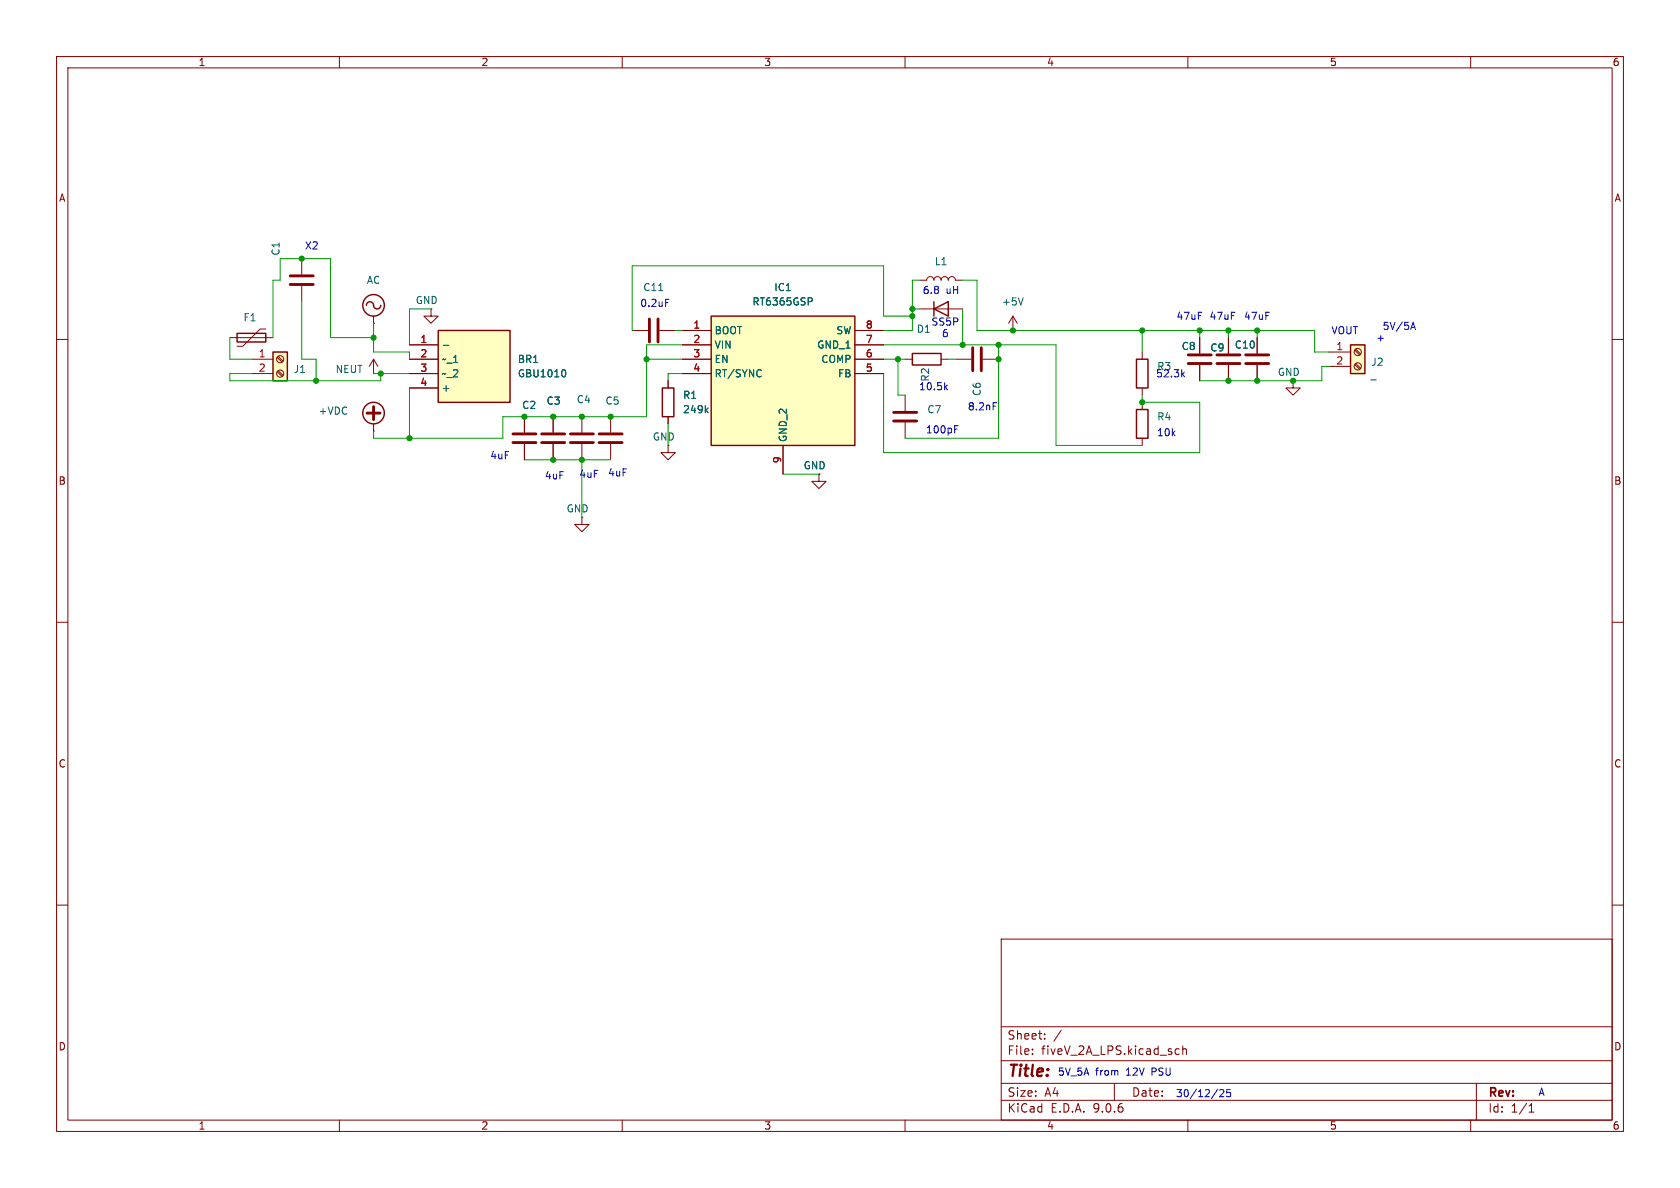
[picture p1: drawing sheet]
<svg xmlns="http://www.w3.org/2000/svg" width="297mm" height="210mm" viewBox="0 0 297 210" stroke-linecap="round" stroke-linejoin="round" font-family="sans-serif">
<g fill="none" stroke="#840000" stroke-width=".18">
<path d="M10 10h277v190h-277zM12 12h273v186h-273zM60 10v2M110 10v2M160 10v2M210 10v2M260 10v2M162.6 49.5h1.2a.64 .64 0 0 1 .7-.6 .64 .64 0 0 1 .6 .6 .64 .64 0 0 1 .6-.6 .64 .64 0 0 1 .7 .6 .64 .64 0 0 1 .6-.6 .64 .64 0 0 1 .6 .6 .64 .64 0 0 1 .7-.6 .64 .64 0 0 1 .6 .6h1.3M179.1 58.4h.1M179.1 55.9l-.8 1.3M179.1 55.9l.7 1.3M179.1 55.9v2.5"/>
<path d="M10 60h2M118.1 78.7v1.3h1.3l-1.3 1.3-1.3-1.3h1.3M118.1 78.7h.1M201.9 71.1v1.3M201.9 77.5v1.2M285 60h2M102.9 91.4v1.3h1.2l-1.2 1.3-1.3-1.3h1.3M102.9 91.4h.1M10 110h2M285 110h2M10 160h2M177 166h108v32h-108z"/>
<path d="M285 160h2M60 198v2M110 198v2M160 198v2M177 194.5h108M177 191.5h108M177 187.5h108M177 181.5h108M182.5 186.3v.1M182.5 185.5v.1M184.7 183.6v.1M184.7 182.8v.1"/>
<path d="M187.6 182.1l-1.3 2M197 191.5v3M207.9 186.3h.6M207.9 185.5h.6M209.1 185.5l.2-.1 .4 .1v.9M209.1 184.9v1.5M210 198v2M260 198v2M261 191.5v6.5M270.3 196.6h.9M270.3 195.5l.4-.4v1.5"/>
</g>
<path d="M180.9 52.6l-.4 1.3" fill="none" stroke="#006464" stroke-width=".18"/>
<path d="M200.9 72.4h2v5.1h-2z" fill="none" stroke="#840000" stroke-width=".25"/>
<path d="M125.7 55.9h25.4v22.8h-25.4z" fill="#ffffc2"/>
<path d="M125.7 55.9h25.4v22.8h-25.4zM117.1 68.6h2v5.1h-2z" fill="none" stroke="#840000" stroke-width=".25"/>
<g fill="none" stroke="#840000" stroke-width=".18">
<path d="M120.6 58.4h5.1M151.1 58.4h5.1M97.8 73.7v2.8M97.8 78.5v2.8M118.1 67.3v1.3M118.1 73.7v1.2M120.6 61h5.1M120.6 63.5h5.1M120.6 66h5.1M138.4 78.7v5.1M151.1 61h5.1M151.1 63.5h5.1"/>
<path d="M151.1 66h5.1"/>
</g>
<path d="M143.5 52.7l.1 .2-.1 .4M124.8 72.5l.4 .5M125.2 72.1l-.5 .5M134.5 65.4l.1 .1M134.6 66.5l-.1 .1" fill="none" stroke="#006464" stroke-width=".18"/>
<path d="M95.8 76.7h4M95.8 78.2h4" fill="none" stroke="#840000" stroke-width=".51"/>
<path d="M238.8 61h2.5v5h-2.5z" fill="#ffffc2"/>
<path d="M238.8 61h2.5v5h-2.5z" fill="none" stroke="#840000" stroke-width=".25"/>
<g fill="none" stroke="#840000" stroke-width=".18">
<path d="M111.8 58.4h2.8M116.6 58.4h2.8M234.9 62.2h3.9M234.9 64.8h3.9M239.5 61.9l.9 .8M239.5 64.4l.9 .9M239.7 61.7l.8 .9M239.7 64.3l.8 .8"/>
<circle cx="240" cy="62.2" r=".63"/>
<circle cx="240" cy="64.8" r=".63"/>
</g>
<path d="M114.8 56.4v4.1M116.3 56.4v4.1" fill="none" stroke="#840000" stroke-width=".51"/>
<path d="M116.4 51.4h.8" fill="none" stroke="#006464" stroke-width=".18"/>
<path d="M77.5 58.4h12.7v12.7h-12.7z" fill="#ffffc2"/>
<path d="M77.5 58.4h12.7v12.7h-12.7z" fill="none" stroke="#840000" stroke-width=".25"/>
<path d="M72.4 61h5.1M72.4 63.5h5.1M72.4 66h5.1M72.4 68.6h5.1M92.7 73.7v2.8M92.7 78.5v2.8" fill="none" stroke="#840000" stroke-width=".18"/>
<path d="M78.4 61.1h.9M99.7 65.3a.79 .79 0 0 1 0 1.3" fill="none" stroke="#006464" stroke-width=".18"/>
<path d="M90.7 76.7h4M90.7 78.2h4" fill="none" stroke="#840000" stroke-width=".51"/>
<path d="M48.3 62.2h2.5v5.1h-2.5z" fill="#ffffc2"/>
<g fill="none" stroke="#840000" stroke-width=".25">
<path d="M41.9 58.9h5.1v1.6h-5.1zM64.8 54a.67 .67 0 0 1 .7-.6 .67 .67 0 0 1 .6 .8 .64 .64 0 0 0 .7 .4 .64 .64 0 0 0 .5-.6M165.1 54.6l2.5-1.3v2.6zM165.1 53.3v2.6M48.3 62.2h2.5v5.1h-2.5zM161.3 62.5h5.1v2h-5.1zM200.9 63.5h2v5.1h-2z"/>
<circle cx="66" cy="54" r="1.9"/>
<circle cx="66" cy="73" r="1.9"/>
</g>
<g fill="none" stroke="#840000" stroke-width=".18">
<path d="M40.6 59.7h7.7M47 58.2h-1l-3.1 3h-1M53.3 45.7v2.8M53.3 50.5v2.8M66 57.2h.1M66 55.9v1.3M76.2 54.6v1.3h1.3l-1.3 1.3-1.3-1.3h1.3M76.2 54.6h.1M120.6 58.4h5.1M151.1 58.4h5.1M162.6 54.6h7.6M212.1 59.7v2.8"/>
<path d="M217.2 59.7v2.8M222.2 59.7v2.8M44.4 63.5h3.9M44.4 66h3.9M49 63.2l.9 .8M49 65.7l.9 .8M49.2 63l.8 .8M49.2 65.5l.8 .9M66 76.2h.1M66 66h.1M66 63.5v2.5M66 74.9v1.3"/>
<path d="M66 63.5l-.7 1.3M66 63.5l.8 1.3M72.4 63.5h5.1M72.4 66h5.1M72.4 61h5.1M72.4 68.6h5.1M92.7 73.7v2.8M92.7 78.5v2.8M97.8 73.7v2.8M97.8 78.5v2.8M102.9 73.7v2.8M102.9 78.5v2.8"/>
<path d="M107.9 73.7v2.8M107.9 78.5v2.8M118.1 67.3v1.3M118.1 73.7v1.2M120.6 63.5h5.1M120.6 66h5.1M120.6 61h5.1M138.4 78.7v5.1M151.1 63.5h5.1M151.1 66h5.1M151.1 61h5.1M160 63.5h1.3"/>
<path d="M160 69.9v2.7M160 74.7v2.8M166.4 63.5h1.2M168.9 63.5h2.8M173.7 63.5h2.8M201.9 62.2v1.3M201.9 68.6v1.3M212.1 64.5v2.8M217.2 64.5v2.8M222.2 64.5v2.8M228.6 67.3v1.3h1.3l-1.3 1.3-1.3-1.3h1.3M228.6 67.3h.1"/>
<path d="M144.8 83.8v1.3h1.2l-1.2 1.3-1.3-1.3h1.3M144.8 83.8h.1"/>
<circle cx="49.5" cy="63.5" r=".63"/>
<circle cx="49.5" cy="66" r=".63"/>
</g>
<g fill="none" stroke="#840000" stroke-width=".51">
<path d="M51.3 50.3h4.1M51.3 48.8h4.1M64.9 73h2.3M66 71.9v2.3M100.8 76.7h4.1M100.8 78.2h4.1M105.9 76.7h4.1M105.9 78.2h4.1M158 72.9h4.1M158 74.4h4.1M172 61.5v4M173.5 61.5v4"/>
<path d="M210.1 62.7h4M210.1 64.3h4M215.1 62.7h4.1M215.1 64.3h4.1M220.2 62.7h4.1M220.2 64.3h4.1"/>
</g>
<g fill="none" stroke="#009600" stroke-width=".18">
<path d="M40.6 59.7v3.8h3.8M48.3 59.7v-10.2h1.2v-3.8h8.9v14h7.6M53.3 53.3v10.2h2.6v3.8M66 57.2v5h6.4v1.3M76.2 54.6h-3.8v6.4M119.4 58.4h1.2M161.3 55.9h-5.1v-8.9h-44.4v11.4M161.3 54.6h1.3M162.6 49.5h-1.3v8.9h-5.1M170.2 49.5h2.5v8.9h59.7v3.8h2.5M170.2 54.6v6.4M201.9 58.4v3.8"/>
<path d="M212.1 58.4v1.3M217.2 58.4v1.3M222.2 58.4v1.3M44.4 66h-3.8v1.3h26.7v-1.3M66 66h6.4M72.4 68.6v8.9M114.3 63.5h6.3M118.1 74.9v3.8M120.6 66h-2.5v1.3M120.6 61h-6.3v12.7h-25.4v3.8h-22.9v-1.3M156.2 66v14h55.9v-8.9h-10.2v-1.2M156.2 61h30.5v17.7h15.2"/>
<path d="M156.2 63.5h3.8M158.7 63.5v6.4h1.3M167.6 63.5h1.3M176.5 61v16.5h-16.5M234.9 64.8h-1.2v2.5h-21.6M92.7 81.3h15.2M102.9 81.3v10.1M138.4 83.8h6.4"/>
</g>
<g fill="none" stroke="#0000c2" stroke-width=".18">
<path d="M117.7 52.9h.6M249.4 58.2l.4-1.2 .4 1.2M249.5 57.9h.6M167.1 68.4l.4 .5M167.5 68.1l-.5 .4M168.8 75.9h.4M168.8 75.3h.6M175.6 71.2h.6M209 66.1l.4 .5M209.4 65.8l-.5 .5M242.3 67.2h1M215.3 192.5l-1.1 1.7"/>
<path d="M215.6 192.7l.5-.1 .3 .4-.8 .9h.8M217.5 192.6h-.6l-.1 .6 .2-.1 .4 .1 .2 .1-.1 .5-.2 .1-.5-.1"/>
</g>
<path d="M143.5 52.7l.1 .2-.1 .4M78.4 61.1h.9M99.7 65.3a.79 .79 0 0 1 0 1.3M124.8 72.5l.4 .5M125.2 72.1l-.5 .5M134.5 65.4l.1 .1M134.6 66.5l-.1 .1" fill="none" stroke="#006464" stroke-width=".18"/>
<g fill="#009600" stroke="#009600" stroke-width=".18">
<circle cx="201.9" cy="71.1" r=".46"/>
<circle cx="217.2" cy="67.3" r=".46"/>
<circle cx="222.2" cy="67.3" r=".46"/>
<circle cx="228.6" cy="67.3" r=".46"/>
<circle cx="176.5" cy="61" r=".46"/>
<circle cx="179.1" cy="58.4" r=".46"/>
<circle cx="176.5" cy="63.5" r=".46"/>
<circle cx="170.2" cy="61" r=".46"/>
<circle cx="72.4" cy="77.5" r=".46"/>
<circle cx="102.9" cy="73.7" r=".46"/>
<circle cx="97.8" cy="73.7" r=".46"/>
<circle cx="67.3" cy="66" r=".46"/>
<circle cx="92.7" cy="73.7" r=".46"/>
<circle cx="97.8" cy="81.3" r=".46"/>
<circle cx="102.9" cy="81.3" r=".46"/>
<circle cx="217.2" cy="58.4" r=".46"/>
<circle cx="201.9" cy="58.4" r=".46"/>
<circle cx="212.1" cy="58.4" r=".46"/>
<circle cx="222.2" cy="58.4" r=".46"/>
<circle cx="66" cy="59.7" r=".46"/>
<circle cx="55.9" cy="67.3" r=".46"/>
<circle cx="53.3" cy="45.7" r=".46"/>
<circle cx="158.7" cy="63.5" r=".46"/>
<circle cx="161.3" cy="55.9" r=".46"/>
<circle cx="161.3" cy="54.6" r=".46"/>
<circle cx="114.3" cy="63.5" r=".46"/>
<circle cx="107.9" cy="73.7" r=".46"/>
</g>
<text font-size="2.8" fill="#840000" x="178" y="190.9">Title:</text>
<g font-size="2.1" fill="#840000">
<text x="178" y="184">Sheet:</text>
<text x="178" y="186.7">File:</text>
<text x="184.1" y="186.7">fiveV_2A_LPS.kicad_sch</text>
<text x="178" y="196.9">KiCad</text>
<text x="178" y="194.1">Size:</text>
<text x="184.7" y="194.1">A4</text>
<text x="185.7" y="196.9">E.D.A.</text>
<text x="193.3" y="196.9">9.0.6</text>
<text x="200" y="194.1">Date:</text>
<text x="263" y="194.3">Rev:</text>
<text x="263" y="196.9">Id:</text>
<text x="267.1" y="196.9">1/1</text>
</g>
<g font-size="1.8" fill="#840000">
<text x="35" y="11.9">1</text>
<text x="85" y="11.9">2</text>
<text x="135" y="11.9">3</text>
<text x="185" y="11.9">4</text>
<text x="235" y="11.9">5</text>
<text x="285" y="11.9">6</text>
<text x="10.3" y="35.9">A</text>
<text x="285.3" y="35.9">A</text>
<text x="10.3" y="85.9">B</text>
<text x="285.3" y="85.9">B</text>
<text x="10.3" y="135.9">C</text>
<text x="285.3" y="135.9">C</text>
<text x="10.3" y="185.9">D</text>
<text x="285.3" y="185.9">D</text>
<text x="35" y="199.9">1</text>
<text x="85" y="199.9">2</text>
<text x="135" y="199.9">3</text>
<text x="185" y="199.9">4</text>
<text x="235" y="199.9">5</text>
<text x="285" y="199.9">6</text>
</g>
<g font-size="1.8" fill="#006464">
<text x="49.6" y="45.3" transform="rotate(-90 49.6 45.3)">C1</text>
<text x="165.1" y="47.1">L1</text>
<text x="64.8" y="50.4">AC</text>
<text x="73.4" y="53.9">GND</text>
<text x="113.6" y="51.7">C11</text>
<text x="136.8" y="51.7">IC1</text>
<text x="42.9" y="57">F1</text>
<text x="126.2" y="59.3">BOOT</text>
<text x="132.9" y="54.2">RT6365GSP</text>
<text x="147.8" y="59.3">SW</text>
<text x="162" y="59">D1</text>
<text x="177" y="54.2">+5V</text>
<text x="78" y="64.4">~_1</text>
<text x="91.4" y="64.4">BR1</text>
<text x="126.2" y="61.8">VIN</text>
<text x="126.2" y="64.4">EN</text>
<text x="144.4" y="61.8">GND_1</text>
<text x="145.1" y="64.4">COMP</text>
<text x="208.8" y="62.1">C8</text>
<text x="213.9" y="62.3">C9</text>
<text x="218.2" y="61.8">C10</text>
<text x="242.3" y="64.9">J2</text>
<text x="51.8" y="66.1">J1</text>
<text x="59.2" y="66.1">NEUT</text>
<text x="78" y="66.9">~_2</text>
<text x="78" y="69.4">+</text>
<text x="91.4" y="66.9">GBU1010</text>
<text x="96.5" y="71.7">C3</text>
<text x="101.9" y="71.5">C4</text>
<text x="106.9" y="71.7">C5</text>
<text x="120.7" y="70.7">R1</text>
<text x="126.2" y="66.9">RT/SYNC</text>
<text x="148.1" y="66.9">FB</text>
<text x="173.6" y="70.1" transform="rotate(-90 173.6 70.1)">C6</text>
<text x="225.8" y="66.6">GND</text>
<text x="56.2" y="73.5">+VDC</text>
<text x="92.2" y="72.5">C2</text>
<text x="120.7" y="73.3">249k</text>
<text x="163.8" y="73.3">C7</text>
<text x="204.5" y="74.5">R4</text>
<text x="115.3" y="78.1">GND</text>
<text x="139.3" y="78.2" transform="rotate(-90 139.3 78.2)">GND_2</text>
<text x="142" y="83.2">GND</text>
<text x="100.1" y="90.8">GND</text>
</g>
<g font-size="1.8" fill="#0000c2">
<text x="53.8" y="44.3">X2</text>
<text x="163" y="52.2">6.8</text>
<text x="167.2" y="52.2">uH</text>
<text x="113.1" y="54.5">0.2uF</text>
<text x="164.6" y="57.8">SS5P</text>
<text x="166.4" y="59.8">6</text>
<text x="207.9" y="56.7">47uF</text>
<text x="213.7" y="56.7">47uF</text>
<text x="219.8" y="56.7">47uF</text>
<text x="235.3" y="59.3">VOUT</text>
<text x="244.3" y="58.5">5V/5A</text>
<text x="204.5" y="65.6">R3</text>
<text x="243.2" y="60.6">+</text>
<text x="162.4" y="69.2">10.5k</text>
<text x="164.4" y="67.6" transform="rotate(-90 164.4 67.6)">R2</text>
<text x="204.3" y="66.9">52.3k</text>
<text x="163.6" y="76.8">100pF</text>
<text x="171" y="72.7">8.2nF</text>
<text x="204.4" y="77.3">10k</text>
<text x="86.6" y="81.4">4uF</text>
<text x="96.2" y="84.9">4uF</text>
<text x="102.3" y="84.7">4uF</text>
<text x="107.4" y="84.4">4uF</text>
<text x="186.9" y="190.4">5V_5A</text>
<text x="193.7" y="190.4">from</text>
<text x="199.2" y="190.4">12V</text>
<text x="203.9" y="190.4">PSU</text>
<text x="207.8" y="194.2">30/12/25</text>
<text x="271.9" y="193.9">A</text>
</g>
<g font-size="1.8" fill="#a90000">
<text x="122.5" y="58.2">1</text>
<text x="153" y="58.2">8</text>
<text x="45.6" y="63.2">1</text>
<text x="45.6" y="65.8">2</text>
<text x="74.2" y="60.7">1</text>
<text x="74.2" y="63.2">2</text>
<text x="74.2" y="65.8">3</text>
<text x="122.5" y="60.7">2</text>
<text x="122.5" y="63.2">3</text>
<text x="122.5" y="65.8">4</text>
<text x="153" y="60.7">7</text>
<text x="153" y="63.2">6</text>
<text x="153" y="65.8">5</text>
<text x="236.1" y="62">1</text>
<text x="236.1" y="64.5">2</text>
<text x="74.2" y="68.3">4</text>
<text x="138.2" y="82" transform="rotate(-90 138.2 82)">9</text>
</g>
</svg>
